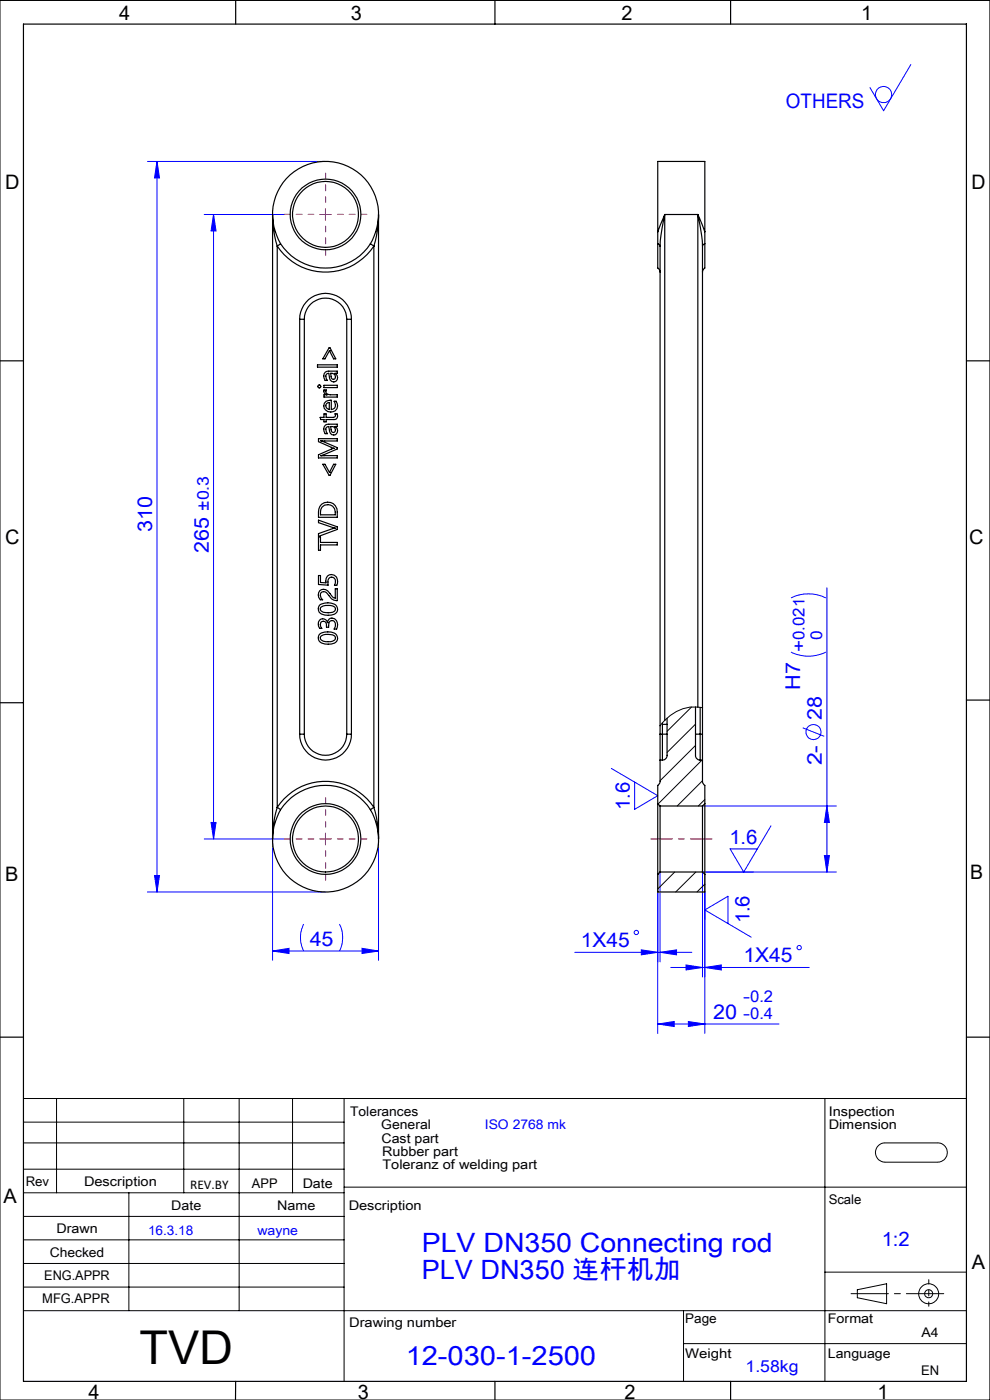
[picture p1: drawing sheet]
<svg xmlns="http://www.w3.org/2000/svg" width="210mm" height="297mm" viewBox="0 0 210 297" stroke-linecap="round" stroke-linejoin="round" font-family="sans-serif">
<g fill="none" stroke="#00f" stroke-width=".21">
<path d="M193.2 13.7l-5.8 9.8-2.9-4.9M31.3 34.3h37.7M33.3 34.3v154.9M33.3 34.3l.5 3.4h-1zM43.3 45.5h17M45.3 45.5l.5 3.5h-1zM45.3 45.5v132.5M167.8 138.3a8.2 8.2 0 0 0 7.4 0M167.8 126.9a8.2 8.2 0 0 1 7.4 0M175.4 124.7v60.3M170.3 154.4l4.5 1.8M43.3 178h17"/>
<path d="M44.8 174.5h1l-.5 3.5zM57.8 178v25.7M80.3 178v25.7M129.7 163l9.8 5.8-4.9 2.9v-5.8M149 171h28.4M163.5 175.2l-5.7 9.8-2.9-4.9h5.8M175.4 171l.5 3.5h-1zM31.3 189.2h37.7M32.8 185.7h1l-.5 3.5zM64.4 196a6.4 6.4 0 0 0 0 5.8M72 196a6.4 6.4 0 0 1 0 5.8M139.5 185.5v33.7"/>
<path d="M140 185v19M149.5 185.5v33.7M154.4 195.9v-5.8l-4.9 2.9 9.8 5.8M174.9 181.5h1l-.5 3.5zM177.4 185h-28.4v22.3M57.8 201.8h22.5M57.8 201.8l3.5-.6v1.1zM76.8 201.2l3.5 .6-3.5 .5zM121.9 202h24.9M136 201.5l3.5 .5-3.5 .6zM139.5 217.2l3.5-.5v1.1zM139.5 217.2h25.7"/>
<path d="M140 202l3.5-.5v1.1zM142.3 205.2h29.4M145.5 204.7l3.5 .5-3.5 .6zM146 216.7l3.5 .5-3.5 .6zM149.5 205.2l3.5-.5v1.1z"/>
<circle cx="187.4" cy="20.1" r="1.72"/>
<circle cx="172.6" cy="155.3" r="1.59"/>
<circle cx="135" cy="197.8" r=".45"/>
<circle cx="169.5" cy="201" r=".44"/>
</g>
<g fill="none" stroke="#000" stroke-width=".21">
<path d="M0 .1v296.9h210v-296.9h-210M5 233h200M5 238.1h68M12 233v20M39 233v20M50.7 233v45.1M62.1 233v20M73 233v60M175 233v60M5 242.5h68M5 258.1h68M5 253h68"/>
<path d="M5 248h68M27.3 253v25.1M73 251.8h132M186.4 243l.5-.4 .6-.1h11.4a2.05 2.05 0 0 1 2 2 2.05 2.05 0 0 1-2 2.1h-11.2a2.06 2.06 0 0 1-1.9-1.4 2.06 2.06 0 0 1 .6-2.2zM5 273h68M5 268h68M5 278.1h200M5 263h68M145 278.1v14.9M175 269.9h30M181.9 273.6l6.2-1.3v4.3l-6.2-1.3zM145 285h60"/>
<circle cx="197" cy="274.5" r="2.11"/>
<circle cx="197" cy="274.5" r=".85"/>
</g>
<path d="M66.6 45.5h-6.3M69.1 43v-6.3M69.1 48v6.2M71.6 45.5h6.2M66.6 178h-6.3M69.1 175.5v-6.3M71.6 178h6.2M69.1 180.5v6.2" fill="none" stroke="#f00" stroke-width=".21" stroke-dasharray="30.5 1.3 1.3 1.3" stroke-dashoffset="29.3"/>
<path d="M67.8 45.5h2.5M69 44.2v2.5M67.8 178h2.5M69 176.7v2.5" fill="none" stroke="#f00" stroke-width=".21"/>
<path d="M151 178h-13" fill="none" stroke="#f00" stroke-width=".21" stroke-dasharray="30.5 1.3 1.3 1.3" stroke-dashoffset="25.9"/>
<path d="M180.5 274.4h19.7" fill="none" stroke="#000" stroke-width=".21" stroke-dasharray="30.5 1.3 1.3 1.3" stroke-dashoffset="22.6"/>
<path d="M197 271.5v5.6" fill="none" stroke="#000" stroke-width=".21" stroke-dasharray="30.5 1.3 1.3 1.3" stroke-dashoffset="29.6"/>
<g fill="none" stroke="#000" stroke-width=".25">
<path d="M50 .1v5M105 .1v5M155 .1v5M205 5v288h-200v-287.9h200M0 76.5h5M205 76.5h5M0 149.1h5M205 148.5h5M0 220h5M205 220h5M50 293v4M105 293v4"/>
<path d="M155 293v4"/>
</g>
<g fill="#00f">
<path d="M136 201.5l3.5 .5-3.5 .6zM140 202l3.5-.5v1.1z"/>
<path d="M139.5 217.2l3.5-.5v1.1zM146 216.7l3.5 .5-3.5 .6z"/>
<path d="M57.8 201.8l3.5-.6v1.1zM76.8 201.2l3.5 .6-3.5 .5z"/>
<path d="M149.5 205.2l3.5-.5v1.1zM145.5 204.7l3.5 .5-3.5 .6z"/>
<path d="M32.8 185.7h1l-.5 3.5zM33.3 34.3l.5 3.4h-1z"/>
<path d="M45.3 45.5l.5 3.5h-1zM44.8 174.5h1l-.5 3.5zM175.4 171l.5 3.5h-1zM174.9 181.5h1l-.5 3.5z"/>
</g>
<g fill="none" stroke="#000" stroke-width=".25">
<path d="M58.8 52.2a22 22 0 0 1-1-6.7v132.5a22.3 22.3 0 0 1 1-6.7M58.8 52.2a12.3 12.3 0 0 0 20.5 0M58.8 52.2v119.1M59.5 51.7a11.4 11.4 0 0 1 .4-12.7 11.4 11.4 0 0 1 11.9-4.4 11.4 11.4 0 0 1 6.8 17.1M59.5 51.7l-.7 .5M59.5 51.7a11.4 11.4 0 0 0 19.1 0M78.6 51.7l.7 .5M79.3 52.2a22 22 0 0 0 1-6.7v132.5a22 22 0 0 0-1-6.7M79.3 52.2v119.1M139.5 51.7v4.3a2.11 2.11 0 0 0 .5 1.6v.1M139.5 49.2v-14.9h10v14.9M139.5 51.7l.5 .5"/>
<path d="M139.5 49.2v2.5M140 52.2v103.5M141 45.5l-.8 4.5-.2 2.2M141 45.5l-1.5 3.7M141 45.5h7M141 45.5v107.3M148 45.5l.8 4.5 .2 2.2M148 45.5l1.5 3.7M148 45.5v104.5M149 52.2v103.5M149.5 51.7v4.3a2.11 2.11 0 0 1-.5 1.6v.1M149.5 51.7l-.5 .5"/>
<path d="M149.5 49.2v2.5M63.6 67.7a5.5 5.5 0 0 1 5.5-5.5 5.5 5.5 0 0 1 5.4 5.5M63.6 67.7h1M63.6 67.7v88M64.6 67.7a4.5 4.5 0 0 1 4.5-4.5 4.5 4.5 0 0 1 4.5 4.5M64.6 67.7v88M67.3 77.4h4.2v.5h-4.2zM69 78.9l.7-.2h1.8v.5h-.5a.91 .91 0 0 1 .7 1 .91 .91 0 0 1-1 .8 .91 .91 0 0 1-.8-.9l-.2-.9a.55 .55 0 0 0-.6 .6l.4 .9h-.5a1.43 1.43 0 0 1 0-1.8zM69.8 73.8h.2l1.2 2.3h-.4l-.9-1.7-1 1.7h-.4zM69.9 74.4h.1M70.1 79.2a.7 .7 0 0 1 1 .3 .7 .7 0 0 1-.4 1 .5 .5 0 0 1-.5-.6zM73.6 67.7h.9"/>
<path d="M73.6 67.7v88M74.5 67.7v88M67.9 88.5h.8v-.7h.5v.7h1.5a.44 .44 0 0 0 .4-.2 .44 .44 0 0 0-.1-.5h.5a.77 .77 0 0 1 0 .8 .77 .77 0 0 1-.7 .4h-1.6v.5h-.5v-.5h-.6zM68.1 93.5l3.4 .1v-.5h-3.9v.6l3.2 1.4M68.1 93.5h.1M68.1 93.5l3.4 1.5v.2l-3.4 1.5M68.1 96.7h.1M68.5 98.5h.4l1 1.7 .9-1.7h.4l-1.2 2.4h-.2zM68.7 82.7h.5l-.1 .4a.78 .78 0 0 0 1 .6h1.4v.5h-2.8v-.5h.6l-.5-.3zM68.7 81.7h2.8v.5h-2.8zM69 90.2l.7-.2h1.8v.5h-.5a.9 .9 0 0 1 .7 1 .9 .9 0 0 1-1 .7 .9 .9 0 0 1-.8-.9l-.2-.8a.55 .55 0 0 0-.6 .5l.4 1h-.5a1.47 1.47 0 0 1 0-1.8zM69.2 85.1l1.1-.2v2a1.01 1.01 0 0 0 .9-.7 1.01 1.01 0 0 0-.3-1.1h.4a1.43 1.43 0 0 1-.9 2.3 1.43 1.43 0 0 1-1.6-1.9z"/>
<path d="M69.3 85.6l.5-.2v1.5l-.4-.2a.74 .74 0 0 1-.1-1.1zM69.3 83.7h.1M70.1 90.5a.7 .7 0 0 1 1 .3 .7 .7 0 0 1-.4 1 .5 .5 0 0 1-.5-.6zM70.8 95.1l-3.2 1.4v.7h3.9v-.5h-3.4M70.8 95.1h.1M71 90.5h.1M67.6 110.3l3.9 1.5v.5l-3.9 1.5v-.6l3.4-1.2-3.4-1.1zM67.6 113.9h.4v1.2h3.5v.5h-3.5v1.1h-.4zM68.2 107a2.04 2.04 0 0 1 2.2-.3 2.04 2.04 0 0 1 1.1 2v1h-3.9a3.2 3.2 0 0 1 .6-2.7zM68.3 107.6a1.67 1.67 0 0 1 2.1-.3 1.67 1.67 0 0 1 .7 1.9h-3.1l.1-1.1zM69.9 100.2h.1M71 112h.1"/>
<path d="M67.6 122.1h.4v1.5h1.1a1.29 1.29 0 0 1 1.1-1.7 1.29 1.29 0 0 1 1.4 1.4l-.2 .9h-.5a1 1 0 0 0 .2-1.2 1 1 0 0 0-1-.5 1.38 1.38 0 0 0-.5 1.6l-2-.1zM67.8 131.5a.99 .99 0 0 1 1.7 .6 .95 .95 0 0 1 .9-1 1.53 1.53 0 0 1 1 2.4h-.5a1.04 1.04 0 0 0-.5-1.8 1.01 1.01 0 0 0-.7 1.4h-.4v-.7a.67 .67 0 0 0-.5-.6 .67 .67 0 0 0-.7 .2l-.2 .5 .4 .8h-.5a1.52 1.52 0 0 1 0-1.8zM67.8 125.3a1.58 1.58 0 0 1 2.4 1l.6 .5 .3 .1v-2h.4v2.5a2.07 2.07 0 0 1-2-1.4 .81 .81 0 0 0-.9-.5 .81 .81 0 0 0-.7 .8l.2 .6 .3 .3h-.5a1.46 1.46 0 0 1-.1-1.9zM67.9 128.3a3.1 3.1 0 0 1 3.5 .3 1.22 1.22 0 0 1 0 1.3 1.22 1.22 0 0 1-1.1 .6 2.9 2.9 0 0 1-2.6-.6 1.31 1.31 0 0 1 .2-1.6zM67.9 134.4a3.2 3.2 0 0 1 3.5 .3 1.22 1.22 0 0 1 0 1.3 1.22 1.22 0 0 1-1.1 .6 2.9 2.9 0 0 1-2.6-.6 1.26 1.26 0 0 1 .2-1.6zM68.2 128.8a2.84 2.84 0 0 1 2.9 .2l.1 .2a.87 .87 0 0 1-1.1 .8 2.57 2.57 0 0 1-2.1-.6v-.5zM68.2 134.9a2.84 2.84 0 0 1 2.9 .2l.1 .3a.92 .92 0 0 1-1.1 .7 2.45 2.45 0 0 1-2.1-.5v-.5zM69.5 132.1h.1M63.6 155.7a5.5 5.5 0 0 0 5.5 5.6 5.5 5.5 0 0 0 5.4-5.6M63.6 155.7h1M64.6 155.7a4.5 4.5 0 0 0 4.5 4.5 4.5 4.5 0 0 0 4.5-4.5M73.6 155.7h.9"/>
<path d="M140 155.7v5.6M140 155.7h.5M140.5 155.7v5.6M140.5 155.7h1M140.5 153.7h1M140.5 153.3v2.4M141.5 152.4v7.8a1.02 1.02 0 0 1-1 1.1M147.5 150v10.2a1.02 1.02 0 0 0 1 1.1M147.5 155.7h1M148.5 155.7v5.6M148.5 155.7h.5M148.5 150.1v5.6"/>
<path d="M149 155.7v5.6M58.8 171.3a12.3 12.3 0 0 1 20.5 0M58.8 171.3l.7 .5M59.5 171.8a11.4 11.4 0 0 1 19.1 0M59.5 171.8a11.4 11.4 0 0 0 .4 12.7 11.4 11.4 0 0 0 11.9 4.4 11.4 11.4 0 0 0 6.8-17.1M79.3 171.3l-.7 .5M139.5 170.5v15M139.5 170.5l.5 .5M140 161.3v4.6l-.5 .7v3.9M140 171v14M140 161.3h.5M140 171h9"/>
<path d="M148.5 161.3h.5M149 161.3v4.6l.5 .7v3.9M149 171v14M149.5 170.5v15M149.5 170.5l-.5 .5M139.5 185.5v3.7h10v-3.7M140 185h9M140 185l-.5 .5M149 185l.5 .5"/>
<circle cx="69" cy="45.5" r="7.5"/>
<circle cx="69.1" cy="45.5" r="7"/>
<circle cx="67.7" cy="82" r=".32"/>
<circle cx="69" cy="178" r="7.5"/>
<circle cx="69.1" cy="178" r="7"/>
</g>
<path d="M146.7 150l-5.2 5.1M147.5 153.6l-6 6M147.5 158.1l-7.5 7.5M149 150.1a8.5 8.5 0 0 0-8.5 3.2l-.5 .6M148.9 161.3l-9.3 9.3M149 165.6l-5.3 5.4M149.5 169.6l-1.4 1.4M143.1 185l-3.6 3.6M147.6 185l-4.3 4.2M149.5 187.6l-1.7 1.6" fill="none" stroke="#000" stroke-width=".21"/>
<text font-size="9.9" x="29.6" y="289.4">TVD</text>
<g font-size="5.6" fill="#00f">
<text x="89.5" y="265.7">PLV DN350 Connecting rod</text>
<text x="89.5" y="271.3">PLV DN350 连杆机加</text>
<text x="86.1" y="289.5">12-030-1-2500</text>
</g>
<g font-size="4.3" fill="#00f">
<text x="32.3" y="112.9" transform="rotate(-90 32.3 112.9)">310</text>
<text x="44.3" y="117.2" transform="rotate(-90 44.3 117.2)">265</text>
<text x="169.8" y="146.3" transform="rotate(-90 169.8 146.3)">H7</text>
<text x="174.4" y="152.7" transform="rotate(-90 174.4 152.7)">28</text>
<text x="174.4" y="162.4" transform="rotate(-90 174.4 162.4)">2-</text>
<text x="65.7" y="200.7">45</text>
<text x="123.2" y="201">1X45</text>
<text x="157.7" y="204.2">1X45</text>
<text x="151.3" y="216.2">20</text>
</g>
<g font-size="4.2">
<text x="25.3" y="4.3">4</text>
<text x="74.4" y="4.3">3</text>
<text x="131.8" y="4.3">2</text>
<text x="182.7" y="4.3">1</text>
<text x="1.1" y="40.2">D</text>
<text x="206.1" y="40.2">D</text>
<text x="1.1" y="115.4">C</text>
<text x="205.6" y="115.4">C</text>
<text x="1.1" y="187">B</text>
<text x="205.8" y="186.4">B</text>
<text x=".7" y="255.2">A</text>
<text x="206.1" y="269.2">A</text>
<text x="18.8" y="296.8">4</text>
<text x="75.9" y="296.8">3</text>
<text x="132.5" y="296.8">2</text>
<text x="186.1" y="296.8">1</text>
</g>
<g font-size="4.2" fill="#00f">
<text x="166.7" y="22.9">OTHERS</text>
<text x="133.6" y="171.9" transform="rotate(-90 133.6 171.9)">1.6</text>
<text x="154.7" y="179.1">1.6</text>
<text x="159" y="195.9" transform="rotate(-90 159 195.9)">1.6</text>
<text x="187" y="264.3">1:2</text>
</g>
<text font-size="3.5" fill="#00f" x="158.2" y="291">1.58kg</text>
<g font-size="3.4" fill="#00f">
<text x="44.3" y="108.4" transform="rotate(-90 44.3 108.4)">±0.3</text>
<text x="174.4" y="135.8" transform="rotate(-90 174.4 135.8)">0</text>
<text x="170.7" y="138.3" transform="rotate(-90 170.7 138.3)">+0.021</text>
<text x="157.6" y="212.5">-0.2</text>
<text x="157.6" y="216.2">-0.4</text>
</g>
<g font-size="2.8">
<text x="74.3" y="236.8">Tolerances</text>
<text x="80.9" y="239.6">General</text>
<text x="175.8" y="236.8">Inspection</text>
<text x="175.8" y="239.6">Dimension</text>
<text x="80.9" y="242.4">Cast part</text>
<text x="81.1" y="245.2">Rubber part</text>
<text x="5.5" y="251.6">Rev</text>
<text x="17.8" y="251.6">Description</text>
<text x="53.4" y="252">APP</text>
<text x="64.2" y="252">Date</text>
<text x="81.1" y="248.1">Toleranz of welding part</text>
<text x="36.3" y="256.8">Date</text>
<text x="40.4" y="252.3">REV.BY</text>
<text x="58.8" y="256.8">Name</text>
<text x="74" y="256.8">Description</text>
<text x="175.8" y="255.5">Scale</text>
<text x="12" y="261.6">Drawn</text>
<text x="10.5" y="266.7">Checked</text>
<text x="9.4" y="271.5">ENG.APPR</text>
<text x="9" y="276.3">MFG.APPR</text>
<text x="74.1" y="281.6">Drawing number</text>
<text x="145.4" y="280.6">Page</text>
<text x="175.6" y="280.6">Format</text>
<text x="195.5" y="283.7">A4</text>
<text x="145.4" y="288.1">Weight</text>
<text x="175.6" y="288.1">Language</text>
<text x="195.4" y="291.7">EN</text>
</g>
<g font-size="2.8" fill="#00f">
<text x="102.8" y="239.5">ISO 2768 mk</text>
<text x="31.4" y="261.9">16.3.18</text>
<text x="54.6" y="261.9">wayne</text>
</g>
</svg>
